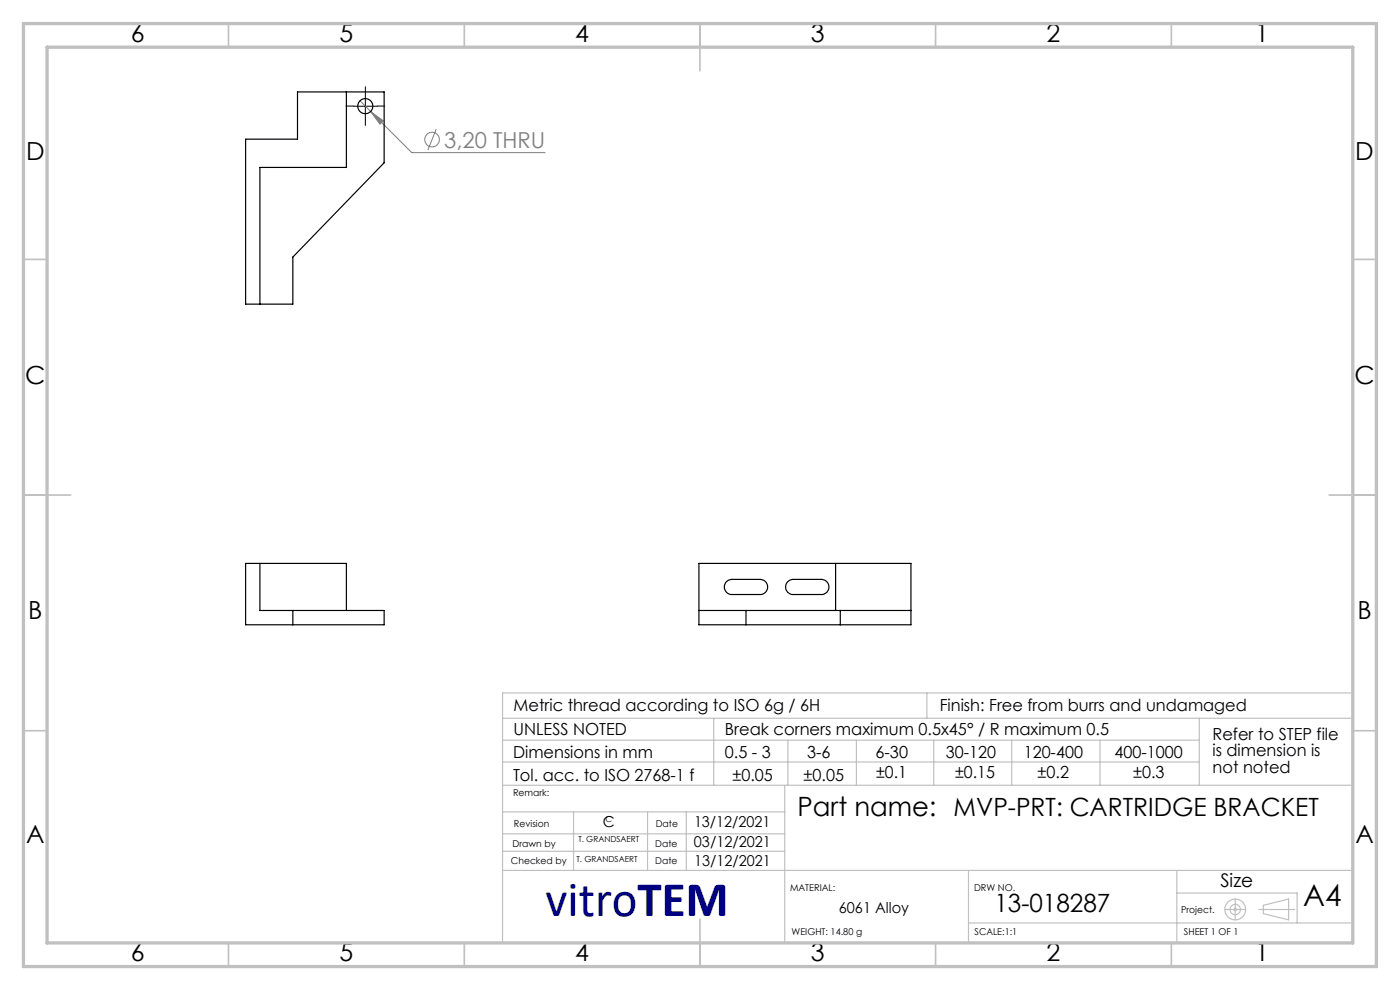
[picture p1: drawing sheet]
<svg xmlns="http://www.w3.org/2000/svg" width="297mm" height="210mm" viewBox="0 0 297 210" stroke-linecap="round" stroke-linejoin="round" font-family="sans-serif">
<g fill="none" stroke="#808080" stroke-width=".21">
<path d="M76.4 21.4l2.2 2.3M78.6 23.7l2.7 1.9-.7 .7zM78.6 23.7l8.7 8.7h28.3M92.5 27.4l-1.7 4.4"/>
<circle cx="91.7" cy="29.6" r="1.55"/>
</g>
<g fill="none" stroke="#c0c0c0" stroke-width=".25">
<path d="M106.6 152.4h180.1M106.7 157h147.7M151.4 152.4v14.2M167.1 157v9.6M181.7 157v9.6M196.6 147v5.4M198.1 157v9.6M214.6 157v9.6M233.4 157v9.6M254.4 152.4v14.2M286.7 147h-180.1v52.7M106.6 166.6h180.1"/>
<path d="M106.6 161.6h147.8M106.6 176.9h59.9M106.6 172.2h59.9M121.7 172.2v12.4M137.4 172.2v12.4M145.6 172.2v12.3M166.5 166.6v33.2M106.6 180.6h59.9M106.6 184.6h180.1M205.5 195.8h81.2M205.5 184.6v15.2M249.7 184.6v15.2"/>
<path d="M249.7 189.4h25.5v6.4M259.9 192.9h4.4M262 190.7v4.4M267.1 192.9h7.6M268 192l5.4-1.3v4.4l-5.4-1.3z"/>
<circle cx="262" cy="192.9" r=".27"/>
<circle cx="262" cy="192.9" r="2.21"/>
<circle cx="262" cy="192.9" r="1.11"/>
</g>
<path d="M75 22.5h-1.6M77.5 20v-1.6M77.5 25v1.6M80 22.5h1.6" fill="none" stroke="#000" stroke-width=".21" stroke-dasharray="15.2 1.3 1.3 1.3"/>
<path d="M75 22.5h5M77.5 20v5" fill="none" stroke="#000" stroke-width=".21"/>
<g fill="none" stroke="#c0c0c0" stroke-width=".35">
<path d="M48.5 5v5M98.5 5v5M148.5 5v10M198.5 5v5M248.5 5v5M5 55h5M287 55h5M5 105h10M282 105h10M5 155h5M287 155h5M148.5 195v10"/>
<path d="M48.5 200v5M98.5 200v5M198.5 200v5M248.5 200v5"/>
</g>
<path d="M5 5h287v200h-287zM10 10h277v190h-277z" fill="none" stroke="#c0c0c0" stroke-width=".7"/>
<path d="M78.6 23.7l2.7 1.9-.7 .7z" fill="#808080"/>
<g fill="none" stroke="#000" stroke-width=".25">
<path d="M73.5 19.5v16h-18.4v29M52.1 29.5h11v-10h18.4v15l-19.4 20v10h-10zM55.1 119.5v10h26.4v3h-29.4v-13h21.4v10M148.3 119.5h45v13h-45zM177.3 119.5v10M62.1 129.5v3M148.3 129.5h45M154.3 123.2l1-.3h6a1.61 1.61 0 0 1 1.5 1.6 1.61 1.61 0 0 1-1.5 1.6h-6a1.6 1.6 0 0 1-1.6-1.1 1.6 1.6 0 0 1 .6-1.8zM158.3 129.5v3M167.1 123.4l.4-.3 .7-.2h6.1a1.61 1.61 0 0 1 1.6 1.6 1.61 1.61 0 0 1-1.6 1.6h-6.1a1.6 1.6 0 0 1-1.4-1 1.6 1.6 0 0 1 .3-1.7zM178.3 129.5v3"/>
<circle cx="77.5" cy="22.5" r="1.6"/>
</g>
<text font-size="10.6" fill="#000080" x="115.8" y="194.4">vitroTEM</text>
<text font-size="6.3" x="276.5" y="192.2">A4</text>
<text font-size="5.6" x="169.2" y="173.1">Part name: MVP-PRT: CARTRIDGE BRACKET</text>
<g font-size="5.3">
<text x="27.8" y="8.9">6</text>
<text x="72" y="8.9">5</text>
<text x="122" y="8.9">4</text>
<text x="172" y="8.9">3</text>
<text x="222" y="8.9">2</text>
<text x="266.3" y="8.9">1</text>
<text x="5.5" y="33.9">D</text>
<text x="287.5" y="33.9">D</text>
<text x="5.3" y="81.4">C</text>
<text x="287.3" y="81.4">C</text>
<text x="6" y="131.4">B</text>
<text x="288" y="131.4">B</text>
<text x="5.5" y="178.9">A</text>
<text x="287.5" y="178.9">A</text>
<text x="211" y="193.5">13-018287</text>
<text x="27.8" y="203.9">6</text>
<text x="72" y="203.9">5</text>
<text x="122" y="203.9">4</text>
<text x="172" y="203.9">3</text>
<text x="222" y="203.9">2</text>
<text x="266.3" y="203.9">1</text>
</g>
<text font-size="4.7" fill="#808080" x="94.2" y="31.3">3,20 THRU</text>
<text font-size="4" x="258.9" y="188.1">Size</text>
<g font-size="3.5">
<text x="108.9" y="156">UNLESS NOTED</text>
<text x="108.9" y="150.8">Metric thread according to ISO 6g / 6H</text>
<text x="153.8" y="156">Break corners maximum 0.5x45° / R maximum 0.5</text>
<text x="199.3" y="150.8">Finish: Free from burrs and undamaged</text>
<text x="108.8" y="160.7">Dimensions in mm</text>
<text x="153.8" y="160.7">0.5 - 3</text>
<text x="171.2" y="160.7">3-6</text>
<text x="185.7" y="160.7">6-30</text>
<text x="200.6" y="160.7">30-120</text>
<text x="217.2" y="160.7">120-400</text>
<text x="236.5" y="160.7">400-1000</text>
<text x="257.2" y="156.9">Refer to STEP file</text>
<text x="257.2" y="160.4">is dimension is</text>
<text x="108.8" y="165.6">Tol. acc. to ISO 2768-1 f</text>
<text x="155.4" y="165.6">±0.05</text>
<text x="170.5" y="165.6">±0.05</text>
<text x="185.9" y="165">±0.1</text>
<text x="202.6" y="165">±0.15</text>
<text x="220.1" y="165">±0.2</text>
<text x="240.4" y="165">±0.3</text>
<text x="257.2" y="163.9">not noted</text>
</g>
<g font-size="3.2">
<text x="127.9" y="175.5">C</text>
<text x="147.2" y="179.7">03/12/2021</text>
<text x="147.2" y="175.5">13/12/2021</text>
<text x="147.3" y="183.7">13/12/2021</text>
<text x="178" y="193.6">6061 Alloy</text>
</g>
<g font-size="2">
<text x="108.8" y="168.9">Remark:</text>
<text x="108.7" y="179.6">Drawn by</text>
<text x="109" y="175.5">Revision</text>
<text x="139" y="179.6">Date</text>
<text x="139.1" y="175.5">Date</text>
<text x="108.4" y="183.2">Checked by</text>
<text x="139" y="183.2">Date</text>
<text x="167.6" y="189">MATERIAL:</text>
<text x="206.6" y="189">DRW NO.</text>
<text x="250.6" y="193.6">Project.</text>
<text x="167.9" y="198.4">WEIGHT: 14.80 g</text>
<text x="206.8" y="198.4">SCALE:1:1</text>
<text x="251.2" y="198.4">SHEET 1 OF 1</text>
</g>
<g font-size="1.8">
<text x="122.7" y="178.6">T. GRANDSAERT</text>
<text x="128.5" y="174.4">C</text>
<text x="122.3" y="182.8">T. GRANDSAERT</text>
</g>
</svg>
